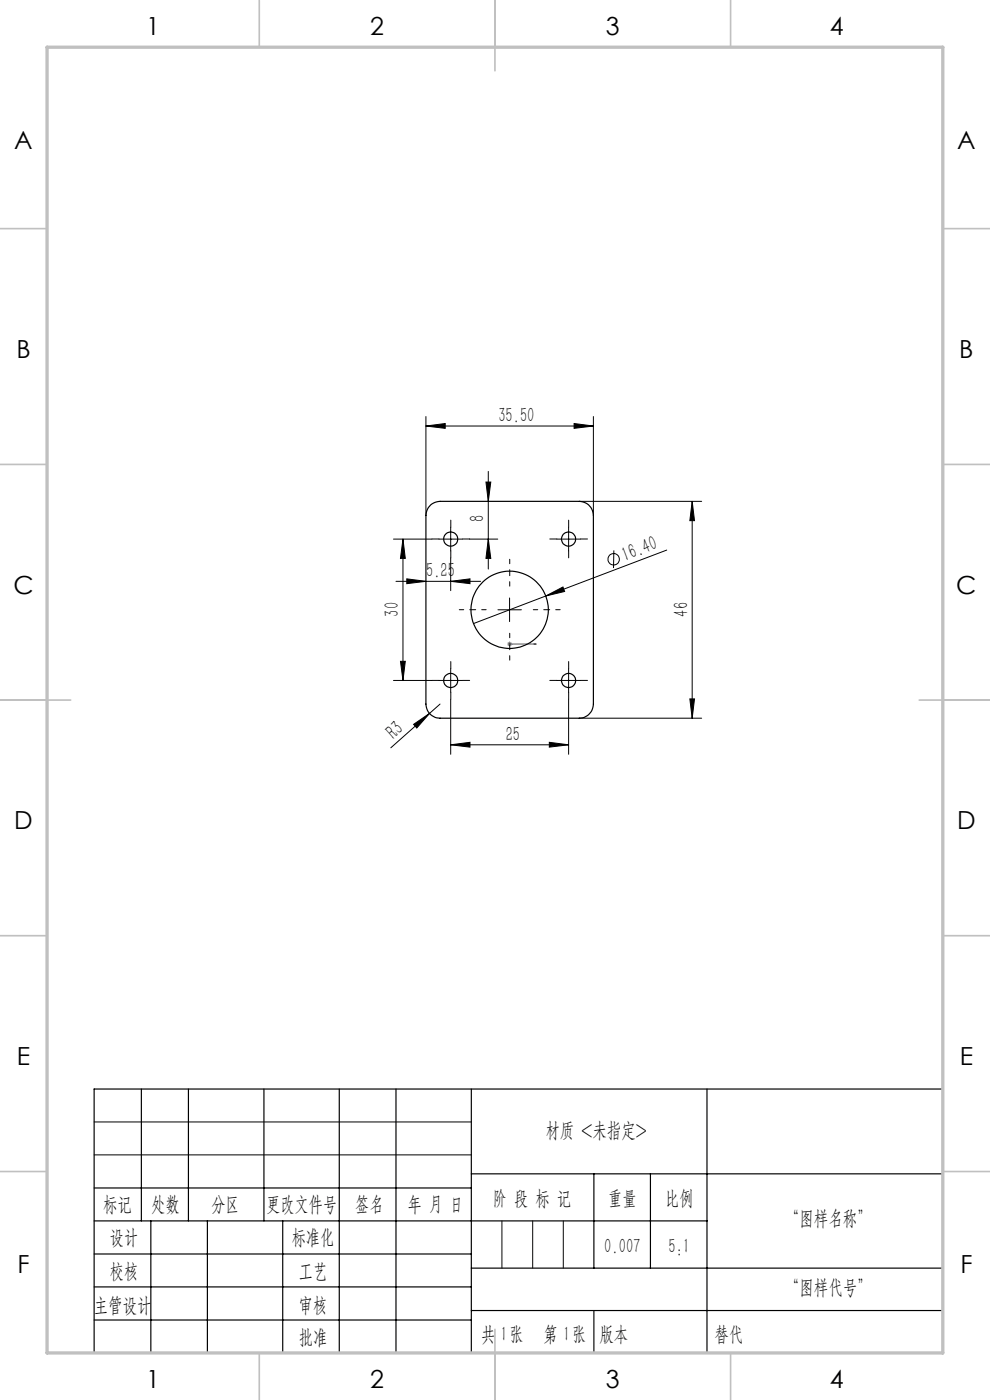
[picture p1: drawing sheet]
<svg xmlns="http://www.w3.org/2000/svg" width="210mm" height="297mm" viewBox="0 0 210 297" stroke-linecap="round" stroke-linejoin="round" font-family="sans-serif">
<g fill="none" stroke="#000" stroke-width=".21">
<path d="M90.3 90.4l4.1-.6v1.1zM90.3 88.4v21M90.3 90.4h35.6M121.8 89.8l4.1 .6-4.1 .5zM125.9 88.4v21M83.5 114.4h8.1M85.5 114.4v30M85.5 114.4l.5 4.1h-1.1zM93.1 114.4h5M95.6 111.9v5M95.6 118.4v6.9M99.6 114.4h6"/>
<path d="M103.1 102.3h1l-.5 4.1zM103.6 100v20.7M103.6 114.4l.5 4.1h-1zM118.1 114.4h5M120.6 111.9v5M122.9 106.4h25.9M130.2 116.8l-.1 3.7M141.4 116.7l-25.6 9.7M146.8 106.4v46M146.8 106.4l.5 4.1h-1zM84 123.3h18M86.3 122.8l4 .5-4 .5z"/>
<path d="M95.6 123.3l4.1-.5v1zM105.6 129.4h5M108.1 126.9v5M115.8 126.4l3.6-1.9 .4 1zM115.8 126.4l-15.4 5.9M83.5 144.4h8.1M84.9 140.3h1.1l-.5 4.1zM87.7 153.7l3.4-2.4-2.7 3.1zM93.1 144.4h5M93.3 149.4l-10.4 9.2M95.6 141.8v5.1M95.6 158l4.1-.5v1z"/>
<path d="M95.6 148.4v11.6M95.6 158h25M116.5 157.5l4.1 .5-4.1 .5zM118.1 144.4h5M120.6 141.8v5.1M120.6 148.4v11.6M122.9 152.4h25.9M146.3 148.3h1l-.5 4.1zM20 238h80M20 245h80"/>
<circle cx="130.2" cy="118.6" r="1.21"/>
</g>
<path d="M107.9 136.6h.3zM108.1 136.6h.1M108.1 136.6h5.6M113.7 136.6h-.5h.5" fill="none" stroke="#00f" stroke-width=".21"/>
<path d="M107.6 136.6h1M107.7 136.3l.7 .7M108.1 136.1v1M108.4 136.3l-.7 .7" fill="none" stroke="#808080" stroke-width=".21"/>
<path d="M103.1 129.3h-5.7M108.1 124.3v-5.7M108.1 134.3v5.7M113.1 129.3h5.7" fill="none" stroke="#000" stroke-width=".21" stroke-dasharray="30.5 1.3 1.3 1.3" stroke-dashoffset="29.5"/>
<g fill="none" stroke="#000" stroke-width=".21" stroke-dasharray="30.5 1.3 1.3 1.3">
<path d="M93.1 114.3h-1.5M95.6 111.8v-1.5M95.6 116.8v1.5M98.1 114.3h1.5M118.1 114.3h-1.5M120.6 111.8v-1.5M120.6 116.8v1.5M123.1 114.3h1.5M93.1 144.3h-1.5M95.6 141.8v-1.5M95.6 146.8v1.5M98.1 144.3h1.5"/>
<path d="M118.1 144.3h-1.5M120.6 141.8v-1.5M120.6 146.8v1.5M123.1 144.3h1.5"/>
</g>
<g fill="none" stroke="#000" stroke-width=".25">
<path d="M30 231v28M40 231v28M56 231v28M72 231v56M84 231v56M100 231v56M150 231v56M200 231h-180v56M20 252h80M20 259h130M32 259v28M44 259v28"/>
<path d="M60 259v28M100 249h100M126 249v20M138 249v20M20 266h80M20 273h80M100 269h100M100 278h100M20 280h80"/>
</g>
<path d="M106.5 259v10M113 259v10M119.5 259v10" fill="none" stroke="#0a0605" stroke-width=".21"/>
<path d="M126 278v9" fill="none" stroke="#0a0605" stroke-width=".25"/>
<g fill="none" stroke="#c0c0c0" stroke-width=".35">
<path d="M55 0v10M105 0v15M155 0v10M0 48.5h10M200 48.5h10M0 98.5h10M200 98.5h10M0 148.5h15M195 148.5h15M0 198.5h10M200 198.5h10M0 248.5h10"/>
<path d="M200 248.5h10M55 287v10M105 282v15M155 287v10"/>
</g>
<path d="M10 10h190v277h-190z" fill="none" stroke="#c0c0c0" stroke-width=".7"/>
<path d="M113.2 136.6h.5zM107.9 136.6h.3z" fill="#00f"/>
<g fill="#000">
<path d="M115.8 126.4l3.6-1.9 .4 1zM87.7 153.7l3.4-2.4-2.7 3.1z"/>
<path d="M90.3 90.4l4.1-.6v1.1zM121.8 89.8l4.1 .6-4.1 .5z"/>
<path d="M103.6 114.4l.5 4.1h-1zM103.1 102.3h1l-.5 4.1z"/>
<path d="M146.8 106.4l.5 4.1h-1zM146.3 148.3h1l-.5 4.1zM85.5 114.4l.5 4.1h-1.1zM84.9 140.3h1.1l-.5 4.1z"/>
<path d="M95.6 123.3l4.1-.5v1zM86.3 122.8l4 .5-4 .5z"/>
<path d="M95.6 158l4.1-.5v1zM116.5 157.5l4.1 .5-4.1 .5z"/>
</g>
<g fill="none" stroke="#000" stroke-width=".25">
<path d="M91.4 107.1l.9-.5 1-.2h29.6a3 3 0 0 1 3 3v40a3.1 3.1 0 0 1-3 3h-29.6a3 3 0 0 1-3-3v-40l.4-1.4z"/>
<circle cx="95.6" cy="114.4" r="1.51"/>
<circle cx="120.6" cy="114.4" r="1.51"/>
<circle cx="108.1" cy="129.4" r="8.2"/>
<circle cx="95.6" cy="144.4" r="1.5"/>
<circle cx="120.6" cy="144.4" r="1.5"/>
</g>
<g font-size="5.3">
<text x="31" y="7.4">1</text>
<text x="78.5" y="7.4">2</text>
<text x="128.5" y="7.4">3</text>
<text x="176" y="7.4">4</text>
<text x="3" y="31.7">A</text>
<text x="203" y="31.7">A</text>
<text x="3.5" y="75.9">B</text>
<text x="203.5" y="75.9">B</text>
<text x="2.8" y="125.9">C</text>
<text x="202.8" y="125.9">C</text>
<text x="3" y="175.9">D</text>
<text x="203" y="175.9">D</text>
<text x="3.6" y="225.9">E</text>
<text x="203.6" y="225.9">E</text>
<text x="3.7" y="270.2">F</text>
<text x="203.7" y="270.2">F</text>
<text x="31" y="294.4">1</text>
<text x="78.5" y="294.4">2</text>
<text x="128.5" y="294.4">3</text>
<text x="176" y="294.4">4</text>
</g>
<g font-size="4.4">
<text x="105.7" y="89.5">35.50</text>
<text x="102.7" y="110.7" transform="rotate(-90 102.7 110.7)">8</text>
<text x="132.5" y="119.1" transform="rotate(-21 132.5 119.1)">16.40</text>
<text x="90.4" y="122.4">5.25</text>
<text x="84.6" y="130.8" transform="rotate(-90 84.6 130.8)">30</text>
<text x="146" y="130.8" transform="rotate(-90 146 130.8)">46</text>
<text x="83.5" y="157" transform="rotate(-42 83.5 157)">R3</text>
<text x="107.3" y="157.1">25</text>
<text x="115.7" y="241.2">材质 &lt;未指定&gt;</text>
<text x="21.9" y="256.9">标记</text>
<text x="32.1" y="256.9">处数</text>
<text x="44.9" y="256.9">分区</text>
<text x="56.5" y="256.9">更改文件号</text>
<text x="75.4" y="256.9">签名</text>
<text x="86.5" y="256.9">年 月 日</text>
<text x="104.5" y="255.6">阶 段 标 记</text>
<text x="129" y="255.6">重量</text>
<text x="141.1" y="255.6">比例</text>
<text x="23.3" y="263.9">设计</text>
<text x="61.9" y="263.9">标准化</text>
<text x="166.5" y="259.8">“图样名称”</text>
<text x="128.2" y="265.7">0.007</text>
<text x="141.8" y="265.7">5:1</text>
<text x="23.3" y="271.1">校核</text>
<text x="63.4" y="271">工艺</text>
<text x="166.5" y="274.6">“图样代号”</text>
<text x="19.9" y="278.3">主管设计</text>
<text x="63.4" y="278.3">审核</text>
<text x="63.4" y="285.2">批准</text>
<text x="102" y="284.4">共 张</text>
<text x="106.1" y="284.4">1</text>
<text x="115.3" y="284.4">第 张</text>
<text x="119.5" y="284.4">1</text>
<text x="127.1" y="284.4">版本</text>
</g>
<text font-size="4.4" fill="#0a0605" x="151.6" y="284.4">替代</text>
</svg>
